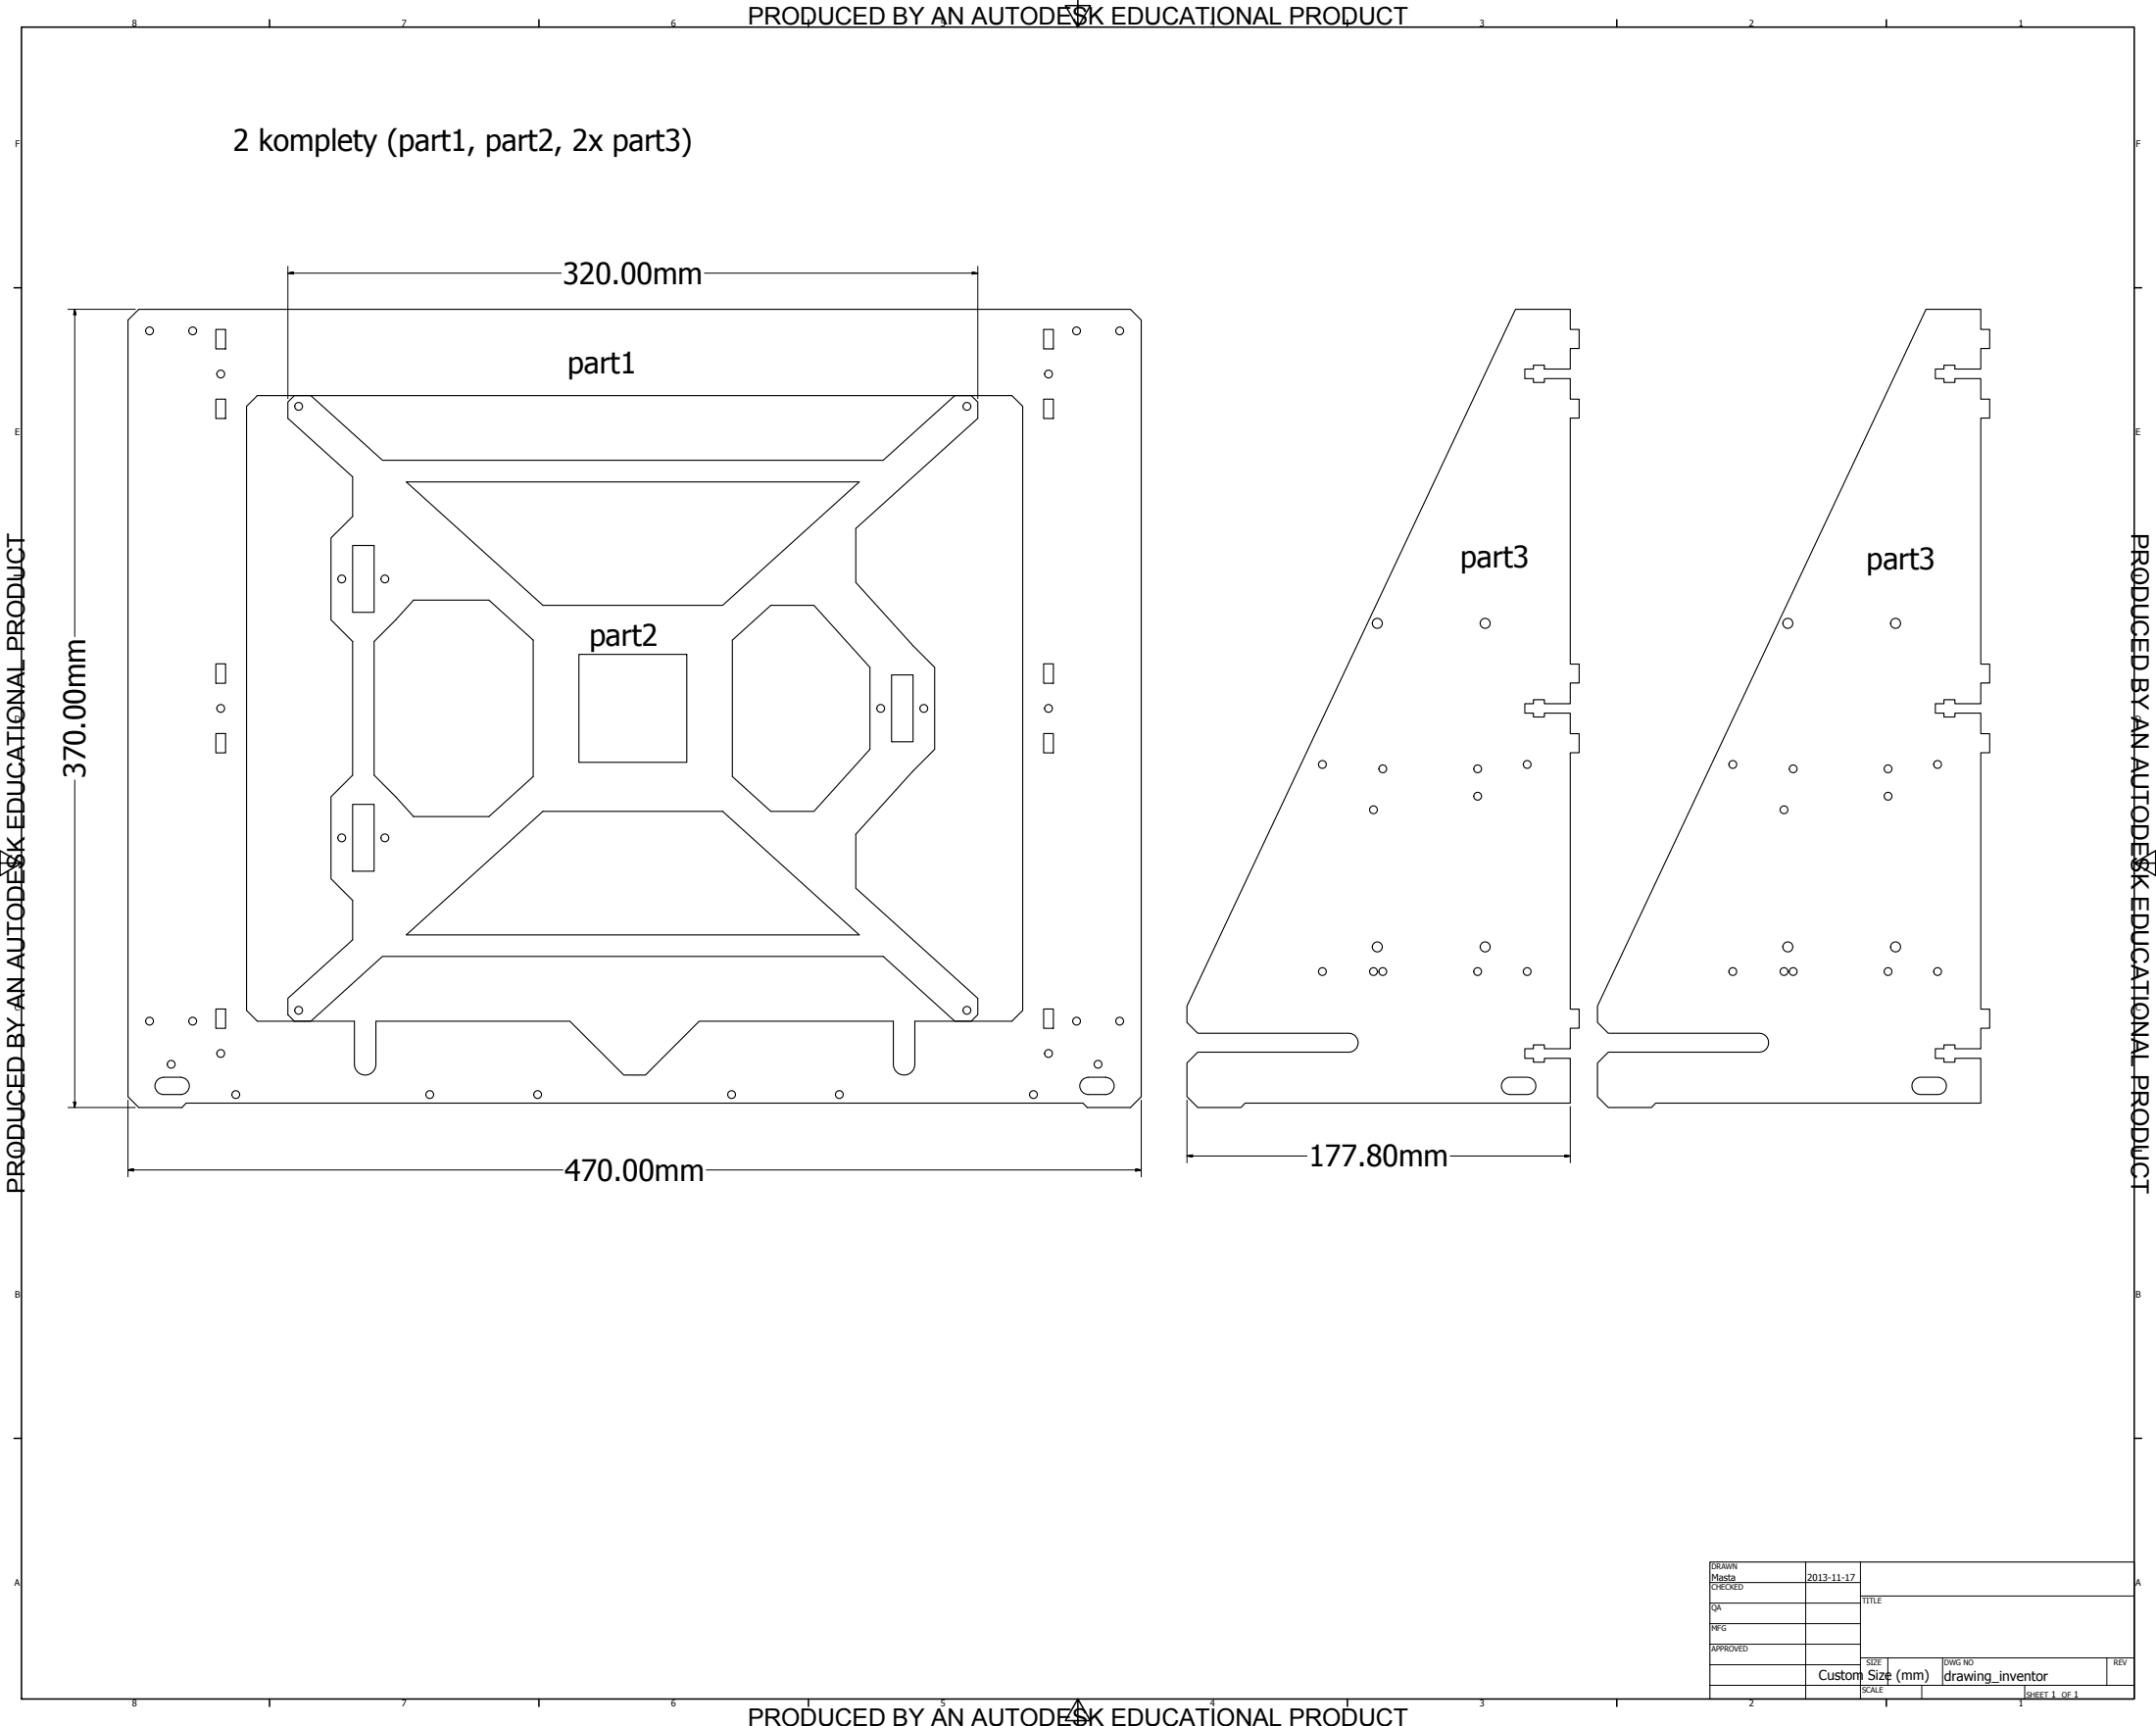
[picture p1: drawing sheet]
<svg xmlns="http://www.w3.org/2000/svg" width="1000mm" height="800mm" viewBox="0 0 1000 800" stroke-linecap="round" stroke-linejoin="round" font-family="sans-serif">
<!-- layer: Visible (ANSI) -->
<g fill="none" stroke="#000" stroke-width=".51">
<path d="M64 143h460l5 5v360l-5 5h-20l-2-2h-416l-2 2h-20l-5-5v-360zM100 153h5v9h-5zM484 153h5v9h-5zM703 143h25v10h5v9h-5v9h-12v-2h-5v2h-4v5h4v1h5v-1h12v9h5v9h-5v114h5v9h-5v9h-12v-2h-5v2h-4v5h4v1h5v-1h12v9h5v9h-5v119h5v9h-5v9h-12v-2h-5v2h-4v5h4v1h5v-1h12v20h-150l-2 2h-20l-5-5v-15l5-5h70a4 4 0 0 0 4-5 4 4 0 0 0-4-4h-70l-5-5v-8zM893 143h26v10h4v9h-4v9h-12v-2h-5v2h-4v5h4v1h5v-1h12v9h4v9h-4v114h4v9h-4v9h-12v-2h-5v2h-4v5h4v1h5v-1h12v9h4v9h-4v119h4v9h-4v9h-12v-2h-5v2h-4v5h4v1h5v-1h12v20h-151l-2 2h-20l-5-5v-15l5-5h70a4 4 0 0 0 4-5 4 4 0 0 0-4-4h-70l-5-5v-8zM100 185h5v9h-5zM114 188l5-5h350l5 5v280l-5 5h-45v20a5 5 0 0 1-5 5 5 5 0 0 1-5-5v-20h-90l-25 25h-10l-25-25h-90v20a5 5 0 0 1-5 5 5 5 0 0 1-5-5v-20h-45l-5-5zM137 183h7l33 30h233l33-30h8l3 3v8l-57 51v25l27 29 10 10v38l-10 10-27 30v25l57 51v7l-3 3h-8l-33-30h-233l-33 30h-7l-3-3v-7l30-27v-19l-10-10v-38l10-10v-62l-10-10v-38l10-10v-18l-30-27v-8zM484 185h5v9h-5zM188 223h211l-64 58h-83zM164 253h10v31h-10zM192 278h35l20 19v63l-20 19h-35l-18-20v-62z"/>
<path d="M340 297l18-16h20l26 28v38l-26 29h-20l-18-16zM100 308h5v9h-5zM269 303h50v50h-50zM414 313h10v31h-10zM484 308h5v9h-5zM100 340h5v9h-5zM484 340h5v9h-5zM164 373h10v31h-10zM188 433l64-57h83l64 57zM100 468h5v9h-5zM484 468h5v9h-5zM73 501l3-2h8a4 4 0 0 1 4 4 4 4 0 0 1-4 4h-8a4 4 0 0 1-4-2 4 4 0 0 1 1-4z"/>
<path d="M502 501l3-2h8a4 4 0 0 1 4 4 4 4 0 0 1-4 4h-8a4 4 0 0 1-4-2 4 4 0 0 1 1-4zM698 501l2-2h8a4 4 0 0 1 4 4 4 4 0 0 1-4 4h-8a4 4 0 0 1-3-2 4 4 0 0 1 1-4zM888 501l3-2h8a4 4 0 0 1 4 4 4 4 0 0 1-4 4h-8a4 4 0 0 1-4-2 4 4 0 0 1 1-4z"/>
<circle cx="69" cy="153" r="1.8"/>
<circle cx="89" cy="153" r="1.8"/>
<circle cx="499" cy="153" r="1.8"/>
<circle cx="519" cy="153" r="1.8"/>
<circle cx="102" cy="173" r="1.8"/>
<circle cx="486" cy="173" r="1.8"/>
<circle cx="139" cy="188" r="1.8"/>
<circle cx="449" cy="188" r="1.8"/>
<circle cx="159" cy="268" r="1.8"/>
<circle cx="179" cy="268" r="1.8"/>
<circle cx="639" cy="289" r="2.3"/>
<circle cx="689" cy="289" r="2.3"/>
<circle cx="829" cy="289" r="2.3"/>
<circle cx="879" cy="289" r="2.3"/>
<circle cx="102" cy="328" r="1.8"/>
<circle cx="409" cy="328" r="1.8"/>
<circle cx="429" cy="328" r="1.8"/>
<circle cx="486" cy="328" r="1.8"/>
<circle cx="613" cy="354" r="1.8"/>
<circle cx="641" cy="356" r="1.8"/>
<circle cx="685" cy="356" r="1.8"/>
<circle cx="708" cy="354" r="1.8"/>
<circle cx="804" cy="354" r="1.8"/>
<circle cx="832" cy="356" r="1.8"/>
<circle cx="876" cy="356" r="1.8"/>
<circle cx="899" cy="354" r="1.8"/>
<circle cx="637" cy="375" r="1.8"/>
<circle cx="685" cy="369" r="1.8"/>
<circle cx="828" cy="375" r="1.8"/>
<circle cx="876" cy="369" r="1.8"/>
<circle cx="159" cy="388" r="1.8"/>
<circle cx="179" cy="388" r="1.8"/>
<circle cx="639" cy="439" r="2.3"/>
<circle cx="689" cy="439" r="2.3"/>
<circle cx="829" cy="439" r="2.3"/>
<circle cx="879" cy="439" r="2.3"/>
<circle cx="613" cy="450" r="1.8"/>
<circle cx="637" cy="450" r="1.8"/>
<circle cx="641" cy="450" r="1.8"/>
<circle cx="685" cy="450" r="1.8"/>
<circle cx="708" cy="450" r="1.8"/>
<circle cx="804" cy="450" r="1.8"/>
<circle cx="828" cy="450" r="1.8"/>
<circle cx="832" cy="450" r="1.8"/>
<circle cx="876" cy="450" r="1.8"/>
<circle cx="899" cy="450" r="1.8"/>
<circle cx="69" cy="473" r="1.8"/>
<circle cx="89" cy="473" r="1.8"/>
<circle cx="139" cy="468" r="1.8"/>
<circle cx="449" cy="468" r="1.8"/>
<circle cx="499" cy="473" r="1.8"/>
<circle cx="519" cy="473" r="1.8"/>
<circle cx="79" cy="493" r="1.8"/>
<circle cx="102" cy="488" r="1.8"/>
<circle cx="486" cy="488" r="1.8"/>
<circle cx="509" cy="493" r="1.8"/>
<circle cx="109" cy="507" r="1.8"/>
<circle cx="199" cy="507" r="1.8"/>
<circle cx="249" cy="507" r="1.8"/>
<circle cx="339" cy="507" r="1.8"/>
<circle cx="389" cy="507" r="1.8"/>
<circle cx="479" cy="507" r="1.8"/>
</g>
<!-- layer: Border (ANSI) -->
<g fill="none" stroke="#000" stroke-width=".7">
<path d="M10 13h980v775h-980zM125 9v4M250 9v4M375 9v4M500 0v13l-6-10h12l-6 10M625 9v4M750 9v4M875 9v4M7 133h3M990 133h3M7 267h3M990 267h3"/>
<path d="M0 400h10l-10-6v12l10-6M990 400l10 6v-12l-10 6h10M7 533h3M990 533h3M7 667h3M990 667h3M125 788v3M250 788v3M375 788v3M500 788l6 10h-12l6-10v12M625 788v3M750 788v3"/>
<path d="M875 788v3"/>
</g>
<!-- layer: Title (ANSI) -->
<g fill="none" stroke="#000" stroke-width=".45">
<path d="M793 734h70M838 724v64M863 740h127M863 724v64M793 743h70M793 753h70M793 762h70M793 772h70M863 769h127M876 769v12M901 769v12M977 769v12"/>
<path d="M793 781h197M891 781v7M939 781v7"/>
</g>
<path d="M793 724h197v64h-197z" fill="none" stroke="#000" stroke-width=".51"/>
<!-- layer: Dimension (ANSI) -->
<g fill="none" stroke="#000" stroke-width=".45">
<path d="M134 127l2-1v1zM134 127h126M134 123v62M327 127h127M451 126l3 1h-3zM454 123v62M31 143h32M35 143v3h-1zM35 143v152M35 362v151M31 513h32M34 511h1v2z"/>
<path d="M59 510v36M529 510v36M551 510v29M728 513v26M551 536l2-1v1zM551 536h55M673 536h55M726 535l2 1h-2zM59 542h3v1zM59 542h202M328 542h201M527 542h2l-2 1z"/>
</g>
<g fill="#000" stroke="#000" stroke-width=".45">
<path d="M134 127l2-1zM134 127l2-1v1zM451 127h3zM451 126l3 1h-3zM35 143v3zM35 143v3h-1zM34 511l1 2zM34 511h1v2zM551 536l2-1zM551 536l2-1v1zM726 536h2zM726 535l2 1h-2z"/>
<path d="M59 542h3zM59 542h3v1zM527 543l2-1zM527 542h2l-2 1z"/>
</g>
<g font-size="13.8">
<text x="108" y="70">2 komplety (part1, part2, 2x part3)</text>
<text x="261" y="132">320.00mm</text>
<text x="263" y="173">part1</text>
<text x="677" y="263">part3</text>
<text x="866" y="264">part3</text>
<text x="273" y="299">part2</text>
<text x="40" y="361" transform="rotate(-90 40 361)">370.00mm</text>
<text x="607" y="541">177.80mm</text>
<text x="262" y="547">470.00mm</text>
</g>
<g font-size="11.3">
<text x="347" y="11">PRODUCED BY AN AUTODESK EDUCATIONAL PRODUCT</text>
<text x="989" y="247" transform="rotate(90 989 247)">PRODUCED BY AN AUTODESK EDUCATIONAL PRODUCT</text>
<text x="11" y="553" transform="rotate(-90 11 553)">PRODUCED BY AN AUTODESK EDUCATIONAL PRODUCT</text>
<text x="347" y="800">PRODUCED BY AN AUTODESK EDUCATIONAL PRODUCT</text>
</g>
<g font-size="6.3">
<text x="844" y="779">Custom</text>
<text x="867" y="779">Size (mm)</text>
<text x="902" y="779">drawing_inventor</text>
</g>
<g font-size="4.4">
<text x="794" y="733">Masta</text>
<text x="838" y="733">2013-11-17</text>
</g>
<g font-size="4.2">
<text x="61" y="12">8</text>
<text x="186" y="12">7</text>
<text x="311" y="12">6</text>
<text x="436" y="12">5</text>
<text x="561" y="12">4</text>
<text x="686" y="12">3</text>
<text x="811" y="12">2</text>
<text x="936" y="12">1</text>
<text x="7" y="68">F</text>
<text x="991" y="68">F</text>
<text x="7" y="202">E</text>
<text x="991" y="202">E</text>
<text x="7" y="335">D</text>
<text x="990" y="335">D</text>
<text x="7" y="468">C</text>
<text x="991" y="468">C</text>
<text x="7" y="602">B</text>
<text x="991" y="602">B</text>
<text x="7" y="735">A</text>
<text x="991" y="735">A</text>
<text x="61" y="791">8</text>
<text x="186" y="791">7</text>
<text x="311" y="791">6</text>
<text x="436" y="791">5</text>
<text x="561" y="791">4</text>
<text x="686" y="791">3</text>
<text x="811" y="791">2</text>
<text x="936" y="791">1</text>
<text x="952" y="787">1</text>
<text x="962" y="787">1</text>
</g>
<g font-size="3.5">
<text x="794" y="727">DRAWN</text>
<text x="794" y="737">CHECKED</text>
<text x="864" y="743">TITLE</text>
<text x="794" y="747">QA</text>
<text x="794" y="756">MFG</text>
<text x="794" y="766">APPROVED</text>
<text x="866" y="772">SIZE</text>
<text x="902" y="772">DWG NO</text>
<text x="981" y="772">REV</text>
<text x="864" y="785">SCALE</text>
<text x="940" y="787">SHEET</text>
<text x="956" y="787">OF</text>
</g>
</svg>
